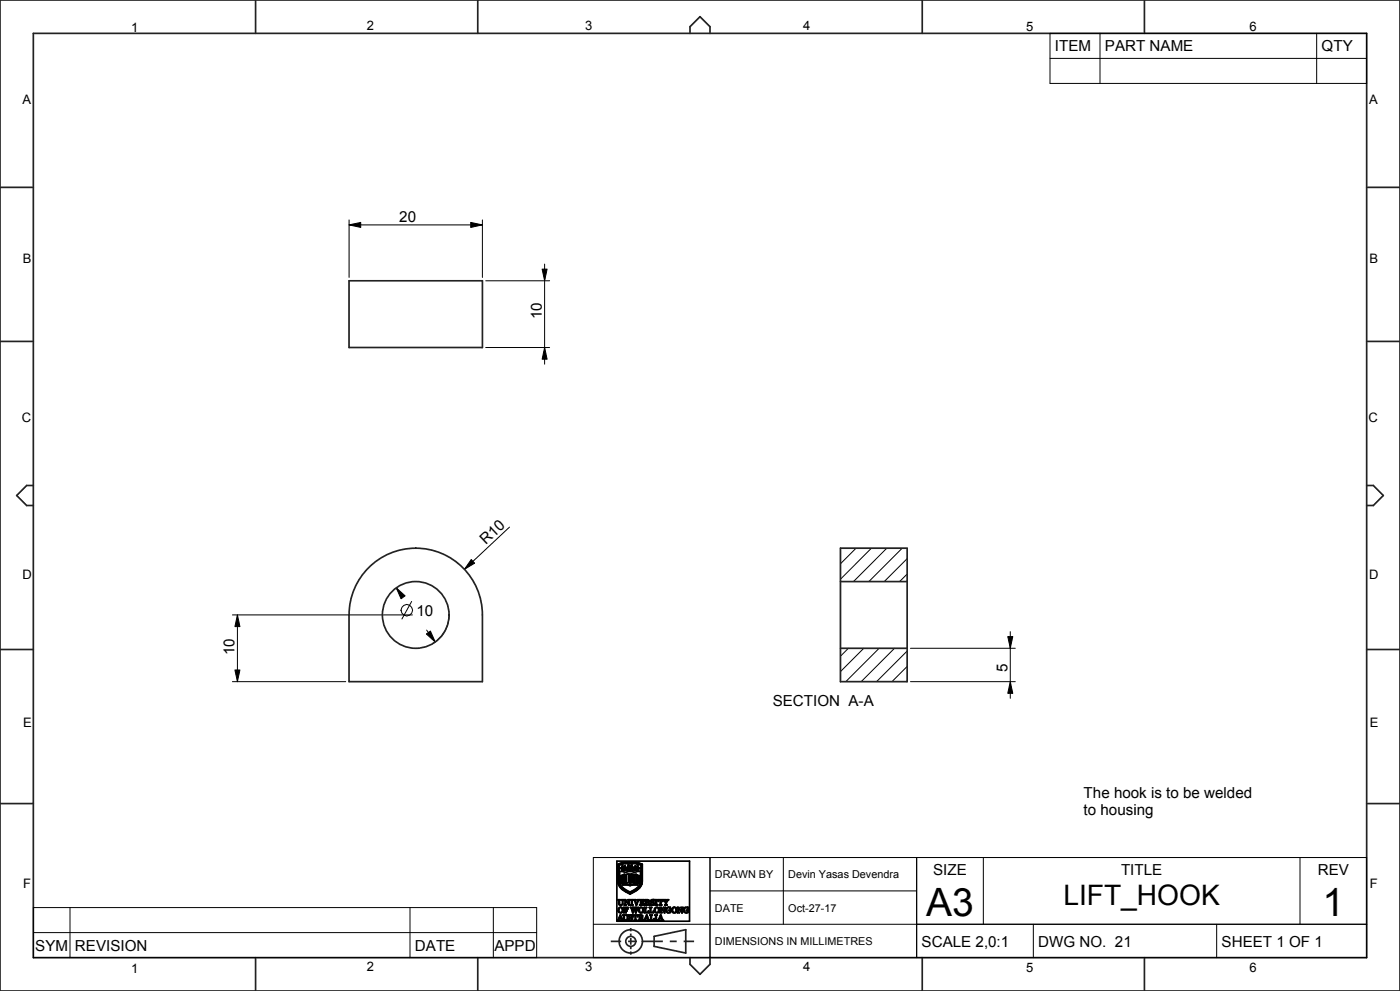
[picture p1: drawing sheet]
<svg xmlns="http://www.w3.org/2000/svg" width="420mm" height="297mm" viewBox="0 0 420 297" stroke-linecap="round" stroke-linejoin="round" font-family="sans-serif">
<g fill="none" stroke="#000" stroke-width=".3">
<path d="M315 10h95v15h-95zM315 17.5h95M330 10v15M395 10v15M104.7 67.4l3.5-.7v1.5zM104.7 65.9v17.3M104.7 67.4h40M141.2 66.7l3.5 .7-3.5 .8zM144.7 65.9v17.3M163.4 79.2v30M145.7 84.2h19.2M162.6 80.7h1.5l-.7 3.5z"/>
<path d="M145.7 104.2h19.2M163.4 104.2l.7 3.5h-1.5zM152.8 158l-13.5 12.6M118.9 176.2l2.6 2.4-1.2 .9zM118.9 176.2l.5 .7M141.4 167.7l1 1.1-3.1 1.8zM252.2 164.3l-.1 .1M256.8 164.3l-4.7 4.7M261.4 164.3l-9.3 9.3M266 164.3l-10 10M270.7 164.3l-10 10M272.1 167.4l-6.8 6.9"/>
<path d="M272.1 172l-2.2 2.3M69.7 184.3h54M71.2 184.3l.8 3.5h-1.5zM71.2 184.3v20M123.5 180.3l-2.9 5.2M127.9 190l1.2-.9 1.5 3.3zM128 188.8l2.6 3.6M134.7 184.3a10 10 0 0 1-5 8.6M254.5 194.3l-2.4 2.4M259.1 194.3l-7 7M263.7 194.3l-10 10M268.4 194.3l-10 10"/>
<path d="M272.1 195.1l-9.1 9.2M272.1 199.7l-4.5 4.6M273.1 194.3h31.5M302.3 190.8h1.5l-.7 3.5zM303.1 189.3v20M69.7 204.3h34M70.5 200.8h1.5l-.8 3.5zM273.1 204.3h31.5M303.1 204.3l.7 3.5h-1.5zM178 257h232v30h-232zM213 257v30M235 257v20"/>
<path d="M275 257v30M295 257v20M390 257v20M10 272h151v15h-151zM10 279.5h151M21 272v15M123 272v15M148 272v15M178 277h232M213 267h62M310 277v10M365 277v10"/>
<circle cx="122" cy="182.9" r="1.72"/>
</g>
<g fill="none" stroke="#000" stroke-width=".51">
<path d="M185.1 258.1h21.8v18h-21.8zM185.3 259l1.5-.5 1.8-.2 2.2 .2 1.9 .5-.1 5.6-.3 1-.9 .9-2.4 1.4-1.8-.9-1.1-1-.7-1.6zM185.4 259.1l1.7-.5 2.1-.2 2 .2 1.4 .5v5.4l-.4 1.1-.9 .9-2.3 1.3-1.8-1-1.1-.9-.6-1.6zM185.6 259.2l1.5-.5 1.7-.1 2 .1 1.7 .5-.2 5.8-.8 1.2-1.9 1.2a1.1 1.1 0 0 1-1.6-.2l-1.6-1.1-.7-1.2zM185.8 259.3l1.4-.4 1.8-.1 1.8 .1 1.5 .4-.2 5.7-.9 1.2-2.1 1.3-2.2-1.3-1-1.2zM186.6 259.5l.4 .4 .5-.4-.2 .7 .3 .6-.5-.2-.6 .3 .2-.5-.5-.2 .5-.2zM186.7 259.6l.1 .4zM187.3 259.7l.1-.1-.2 .3zM188.4 259.2l.5 .1 .1 .4 .2-.4 .4-.1-.1 .6 .6 .2-.3 .3h-.5l-.3 .7-.3-.7-.7-.3 .6-.2zM188.6 259.4l.3 .3zM189.2 259.4h.3l-.3 .3zM189.5 259.9l.5 .1z"/>
<path d="M190.6 259.6l.3 .3zM191 259.9l-.5-.4v.4l.2 .3-.3 .6 .6-.2 .2 .3h.4l-.3-.5M191 259.9h.1M191 259.9l.4-.4v.6l.5 .1-.6 .2M191.4 259.6l-.2 .4zM185.4 269.6h.7l-.2 .2v1.1l.4 .3 .4-.3v-1l-.2-.3h.6l-.2 .2-.2 1.3-.5 .2-.5-.2-.1-1.3zM185.8 273.2h.1M185.9 272.1l.4-.1 .3 .3 .1 .8-.3 .4-.6-.3zM185.9 261.2l1.8 .2 1.4-.2 1.2 .2 1.8-.2v3.2l-.5 1.1-.9 .9-1.7 .9-1.9-1.1-.7-.7-.4-.9zM186.1 274.5v.1a.3 .3 0 0 1 .2 .3 .3 .3 0 0 1-.4 .3zM186.1 274.2l.9 1.6h-.8l.3-.1-.2-.5h-.5l-.2 .5 .2 .1h-.5zM186.3 260.2h.1"/>
<path d="M186.3 260.2l.3-.1zM186.3 264.5h.2zM186.3 262.6l.2 .1zM186.3 263.3l.4 .3-.2 .3-.3-.3zM186.3 262.4l.4 .2-.3 .4-.2-.3zM186.3 264.2l.4 .2-.3 .4-.2-.3zM186.7 260.6l.1-.1-.2 .3zM186.8 262.2h.2l-.1 2.9 2.1 .2 2.2-.2v-2.6l-.1 2.5-.1-2.8h.3v2.1a.68 .68 0 0 1-.1 .9 .68 .68 0 0 1-.9 0l-1.3 .2-2.2-.2zM186.8 274.2h.7l-.2 .2v1l.5 .4 .4-.4v-.9l-.3-.3h.6l-.2 .2-.2 1.3-.5 .2-.4-.2-.1-1.3zM186.9 260.5l.4-.3-.1 .2zM187.1 260.6h.1M187.1 271.9h1.3v.5l-.4-.4a.34 .34 0 0 0-.5 .3 .34 .34 0 0 0 .4 .4l.2-.3v.7l-.5-.3v.6l.2 .2h-.7l.2-.3v-1.2z"/>
<path d="M187.2 262.1l-.1 2.7zM187.3 269.6h.4l.9 1.3v-1l-.2-.3h.6l-.3 .3v1.4l-1.1-1.4v1.1l.3 .3h-.6l.2-.3v-1.1zM187.3 262l1.6 .1v.1l-.3-.1 .3 .2v.2l-.3-.1 .3 .2v.2l-.3-.1 .3 .3h-.3l.3 .3-.3-.1 .3 .2v.2l-.3-.1 .3 .2-.3 .1 .3 .3h-.3l.3 .1v.2l-.3-.1 .3 .4h-1.6zM187.4 264.1l.3 .1M187.4 264.1l.1 .1M187.4 262.8h.5zM187.4 264.4h.5zM187.4 263.9h.5zM187.4 262.5h.5zM187.4 263.6h.5zM187.4 263.1h.5zM187.4 262.2h.5z"/>
<path d="M187.5 264.2h.1M187.5 263.4h.3M187.5 260.2l.9 .8-.7-.3zM187.7 264.2h-.2M187.7 264.2h.2h-.4M187.8 263.3l-.3 .1M187.8 263.3h.1M187.8 263.3v.1M188.1 260l.4-.1zM188.7 263.5h.1M188.8 260.2l.5 .1-.4 .1zM188.8 274.3l.9-.1v.4l-.4-.3-.4 .2 .8 .7-.3 .6-.8 .1v-.5l.5 .4 .5-.3-.9-.6z"/>
<path d="M189.1 262.1l1.7-.1v2.6l-1.7 .1zM189.2 269.6h.7l-.2 .2v1.2l.2 .3h-.7l.2-.3v-1.2zM189.4 263l.9 .1zM189.4 262.2l.9 .1zM189.4 263.5l.9 .2zM189.4 262.7l.9 .1zM189.4 262.7h.1M189.4 263.8l.9 .1zM189.4 264l.9 .2zM189.4 263.8h.1M189.4 263.2l.8 .2M189.4 263.2v.1"/>
<path d="M189.4 262.4l.9 .2zM189.4 263.3l.9 .1M189.4 264.3l.9 .2zM190 274.2h1.3v.5l-.5-.4v1.4l.2 .1h-.8l.3-.1v-1.4l-.6 .4zM190.1 269.6h.7l-.2 .2 .4 1.2 .4-1.1-.2-.3h.6l-.8 1.7zM190.2 262.6h.1M190.2 264.4h.1M190.2 263.4h.1M190.3 272.5l-.5 1.1-.7-1.7h.7l-.2 .2 .3 1.1 .4-.9-.3-.4h.7l-.2 .2 .3 1.1 .1-.4M190.3 272.5h.1M190.3 272.5l.5 1.1 .7-1.7h-.6l.2 .2-.1 .6M190.4 260.2h.1l-.1 .4-.7 .4z"/>
<path d="M190.8 260.2l.3 .3zM190.8 260.2h.1M190.9 271.3h.1M190.9 262.1l.1 2.7zM190.9 260.1l.3 .3zM190.9 272.8h.1M191.1 265h.1M191.2 260.5l.3 .3zM191.3 260.4h.1M191.4 263.5l.4-.1a.25 .25 0 0 1 .1 .3 .25 .25 0 0 1-.3 .1l.1-.2zM191.4 264.4l.4-.1v.5h-.2l.1-.2zM191.4 262.6l.4-.2v.6h-.2l.1-.3z"/>
<path d="M191.4 260.1l.4 .1zM191.5 274.2l1.3 .2v.4l-.4 .2 .3 .2 .4 .7-.4-.1-.2-.6-.3-.1h-.2v.6l.3 .1h-.8l.3-.1v-1.3zM191.8 262.4h.1M191.9 269.6h1.3v.5l-.5-.4a.32 .32 0 0 0-.3 .3 .32 .32 0 0 0 .2 .4l.3-.3v.6l-.2-.2h-.3a.44 .44 0 0 0 .1 .5 .44 .44 0 0 0 .5 .1l.3-.3v.5h-1.4l.3-.5-.1-1zM192 272.1l.5-.1 .3 .3v.8l-.3 .4-.6-.4zM192 274.3l.5 .1v.5l-.5 .1zM193.3 271.9h.7l-.3 .2v1.4l.6-.1 .3-.4v.6h-1.4l.3-.2v-1.3zM193.7 271.1l-.2 .2h.7l-.2-.2M193.7 271.1v-1.3l-.2-.2 1 .1 .3 .4-.4 .3 .3 .2 .3 .7-.4-.1-.3-.7h-.4v.6M193.7 271.1h.1M193.9 269.7l.6 .1-.1 .5-.5 .1zM193.9 271.1h.1"/>
<path d="M194 274.5v.3a.24 .24 0 0 1 .1 .4 .24 .24 0 0 1-.4-.1zM194 274.2l.9 1.6h-.8l.2-.1-.1-.5h-.5l-.2 .5 .2 .1h-.5zM194.8 271.9h.7l-.2 .2v1.4l.5-.1 .3-.4a.5 .5 0 0 1-.2 .6 .5 .5 0 0 1-.6 0h-.5l.2-.4v-1.1zM194.9 274.2h.8l-.2 .2v1.4l.5-.1 .2-.4 .1 .5h-1.3l.2-.1v-1.3zM195.3 269.8l.9-.2v.5l-.4-.4-.4 .2 .8 .7-.2 .6-.8 .1v-.5l.5 .4 .4-.3-.9-.6zM196.4 274.2h.8l-.3 .2v1.3l.3 .1h-.8l.3-.1v-1.3zM196.5 269.6h.7l-.2 .2v1.2l.2 .3h-.7l.3-.2v-1.2zM196.8 272.1l.4-.1 .3 .3v.7l-.2 .5h-.4l-.3-.3zM197.5 269.6h.8a.4 .4 0 0 1 .5 .1 .4 .4 0 0 1 .1 .4l-.6-.4v1.4l.2 .2h-.7l.2-.2v-1.4l-.5 .4zM198 271.9a1.64 1.64 0 0 1 1.2 1.2l.1 .1v-1l-.3-.3h.7l-.3 .3v1.4l-1.1-1.4v1.1l.3 .3h-.6l.2-.5v-1zM198.1 274.5l.3 .7h-.5zM198.2 274.2l.8 1.6h-.7l.2-.1-.1-.5h-.5l-.2 .5 .2 .1h-.5z"/>
<path d="M199 269.6h.7l-.2 .2 .1 .3a.27 .27 0 0 0 .4 .2 .27 .27 0 0 0 .2-.4l-.2-.3h.6l-.7 1v.5l.3 .2h-.8l.3-.2v-.5zM200 272.1l1.1-.2v.5l-.4-.4-.4 .1-.3 .7 .2 .5 .4 .2 .3-.1v-.5l-.2-.1h.6l-.2 .7-.6 .1-.6-.3-.2-.6zM202 272.1l.4-.1 .3 .3 .1 .8-.4 .4-.6-.3zM203.2 271.9a1.51 1.51 0 0 1 1.3 1.2l.1-.9-.3-.3h.6l-.2 .3v1.4l-1.2-1.4 .1 1.1 .2 .3h-.6l.2-.7v-.8zM205.3 272.1l1.1-.2v.5l-.7-.4-.4 .8 .2 .5 .4 .2 .3-.1v-.5l-.3-.1h.7l-.2 .7-.6 .1-.6-.3-.2-.6z"/>
<circle cx="189" cy="260" r=".16"/>
<circle cx="186.2" cy="272.8" r=".83"/>
<circle cx="186.4" cy="263.6" r=".1"/>
<circle cx="187" cy="260.2" r=".17"/>
<circle cx="192.3" cy="272.8" r=".82"/>
<circle cx="197" cy="272.7" r=".82"/>
<circle cx="202.3" cy="272.7" r=".82"/>
</g>
<path d="M104.7 67.4l3.5-.7v1.5zM141.2 66.7l3.5 .7-3.5 .8zM162.6 80.7h1.5l-.7 3.5zM163.4 104.2l.7 3.5h-1.5zM118.9 176.2l2.6 2.4-1.2 .9zM141.4 167.7l1 1.1-3.1 1.8zM71.2 184.3l.8 3.5h-1.5zM127.9 190l1.2-.9 1.5 3.3zM302.3 190.8h1.5l-.7 3.5zM70.5 200.8h1.5l-.8 3.5zM303.1 204.3l.7 3.5h-1.5z" fill="#000"/>
<g fill="none" stroke="#222226" stroke-width=".51">
<path d="M0 0h420v297h-420zM10 10h400v277h-400zM76.7 0v10M143.3 0v10M207 10v-2l3-3 3 3v2M276.7 0v10M343.3 0v10M0 56.2h10M410 56.2h10M0 102.3h10M410 102.3h10M10 145.5h-2l-3 3 3 3h2"/>
<path d="M410 145.5h2l3 3-3 3h-2M252.1 164.3h20v40h-20zM252.1 174.3h20M0 194.7h10M252.1 194.3h20M410 194.7h10M0 240.8h10M410 240.8h10M189.2 278.1v1M189.2 279.8v.7M76.7 287v10M143.3 287v10"/>
<path d="M183.2 282.1h3.2M188.4 282.1h2.1M189.2 281.1v2M189.2 283.8v.7M189.2 285.1v1M192.6 282.1h6.3M196.2 280.6l9.5-2v7l-9.5-2zM200.9 282.1h2.1M205.1 282.1h3.1M207 287v2l3 3 3-3v-2M276.7 287v10M343.3 287v10"/>
<circle cx="189.2" cy="282.1" r="3.5"/>
<circle cx="189.2" cy="282.1" r="1.5"/>
</g>
<!-- layer: 02___PRT_ALL_AXES -->
<g fill="none" stroke="#222226" stroke-width=".51">
<path d="M104.7 84.2h40v20h-40zM110.6 170.1a20 20 0 0 1 21.8-4.3 20 20 0 0 1 12.3 18.5v20h-40v-20a19.9 19.9 0 0 1 5.9-14.2z"/>
<circle cx="124.7" cy="184.3" r="10"/>
</g>
<g font-size="11.7">
<text x="277.8" y="274.5">A3</text>
<text x="396.7" y="274.4">1</text>
</g>
<text font-size="8.5" x="319" y="271.3">LIFT_HOOK</text>
<g font-size="4.6">
<text x="316.5" y="15.3">ITEM</text>
<text x="331.5" y="15.3">PART NAME</text>
<text x="396.5" y="15.3">QTY</text>
<text x="119.8" y="66.5">20</text>
<text x="162.5" y="95.6" transform="rotate(-90 162.5 95.6)">10</text>
<text x="145.7" y="163.4" transform="rotate(-43 145.7 163.4)">R10</text>
<text x="125" y="184.6">10</text>
<text x="70.4" y="196.4" transform="rotate(-90 70.4 196.4)">10</text>
<text x="302.2" y="201.5" transform="rotate(-90 302.2 201.5)">5</text>
<text x="231.8" y="211.6">SECTION A-A</text>
<text x="325.1" y="239.1">The hook is to be welded</text>
<text x="325.1" y="244.3">to housing</text>
<text x="279.9" y="262.3">SIZE</text>
<text x="336.3" y="262.3">TITLE</text>
<text x="395.3" y="262.3">REV</text>
<text x="10.6" y="285">SYM</text>
<text x="22.5" y="285">REVISION</text>
<text x="124.5" y="285">DATE</text>
<text x="148.3" y="285">APPD</text>
<text x="276.5" y="283.8">SCALE 2,0:1</text>
<text x="311.5" y="283.8">DWG NO. 21</text>
<text x="366.5" y="283.8">SHEET 1 OF 1</text>
</g>
<g font-size="3.9">
<text x="39.4" y="9.7">1</text>
<text x="110.1" y="9.1">2</text>
<text x="175.6" y="9.1">3</text>
<text x="240.9" y="9">4</text>
<text x="307.8" y="9.3">5</text>
<text x="374.8" y="9.3">6</text>
<text x="6.8" y="31.1">A</text>
<text x="410.8" y="31.1">A</text>
<text x="6.8" y="78.9">B</text>
<text x="410.8" y="78.9">B</text>
<text x="6.6" y="126.5">C</text>
<text x="410.6" y="126.5">C</text>
<text x="6.8" y="173.5">D</text>
<text x="410.8" y="173.5">D</text>
<text x="6.9" y="217.9">E</text>
<text x="410.9" y="217.9">E</text>
<text x="7" y="266.3">F</text>
<text x="411" y="266.3">F</text>
<text x="39.4" y="291.7">1</text>
<text x="110.1" y="291.1">2</text>
<text x="175.6" y="291.1">3</text>
<text x="240.9" y="291">4</text>
<text x="307.8" y="291.3">5</text>
<text x="374.8" y="291.3">6</text>
</g>
<g font-size="3.3">
<text x="214.5" y="263.3">DRAWN BY</text>
<text x="236.5" y="263.3">Devin Yasas Devendra</text>
<text x="214.5" y="273.3">DATE</text>
<text x="236.5" y="273.3">Oct-27-17</text>
<text x="214.5" y="283.3">DIMENSIONS IN MILLIMETRES</text>
</g>
</svg>
